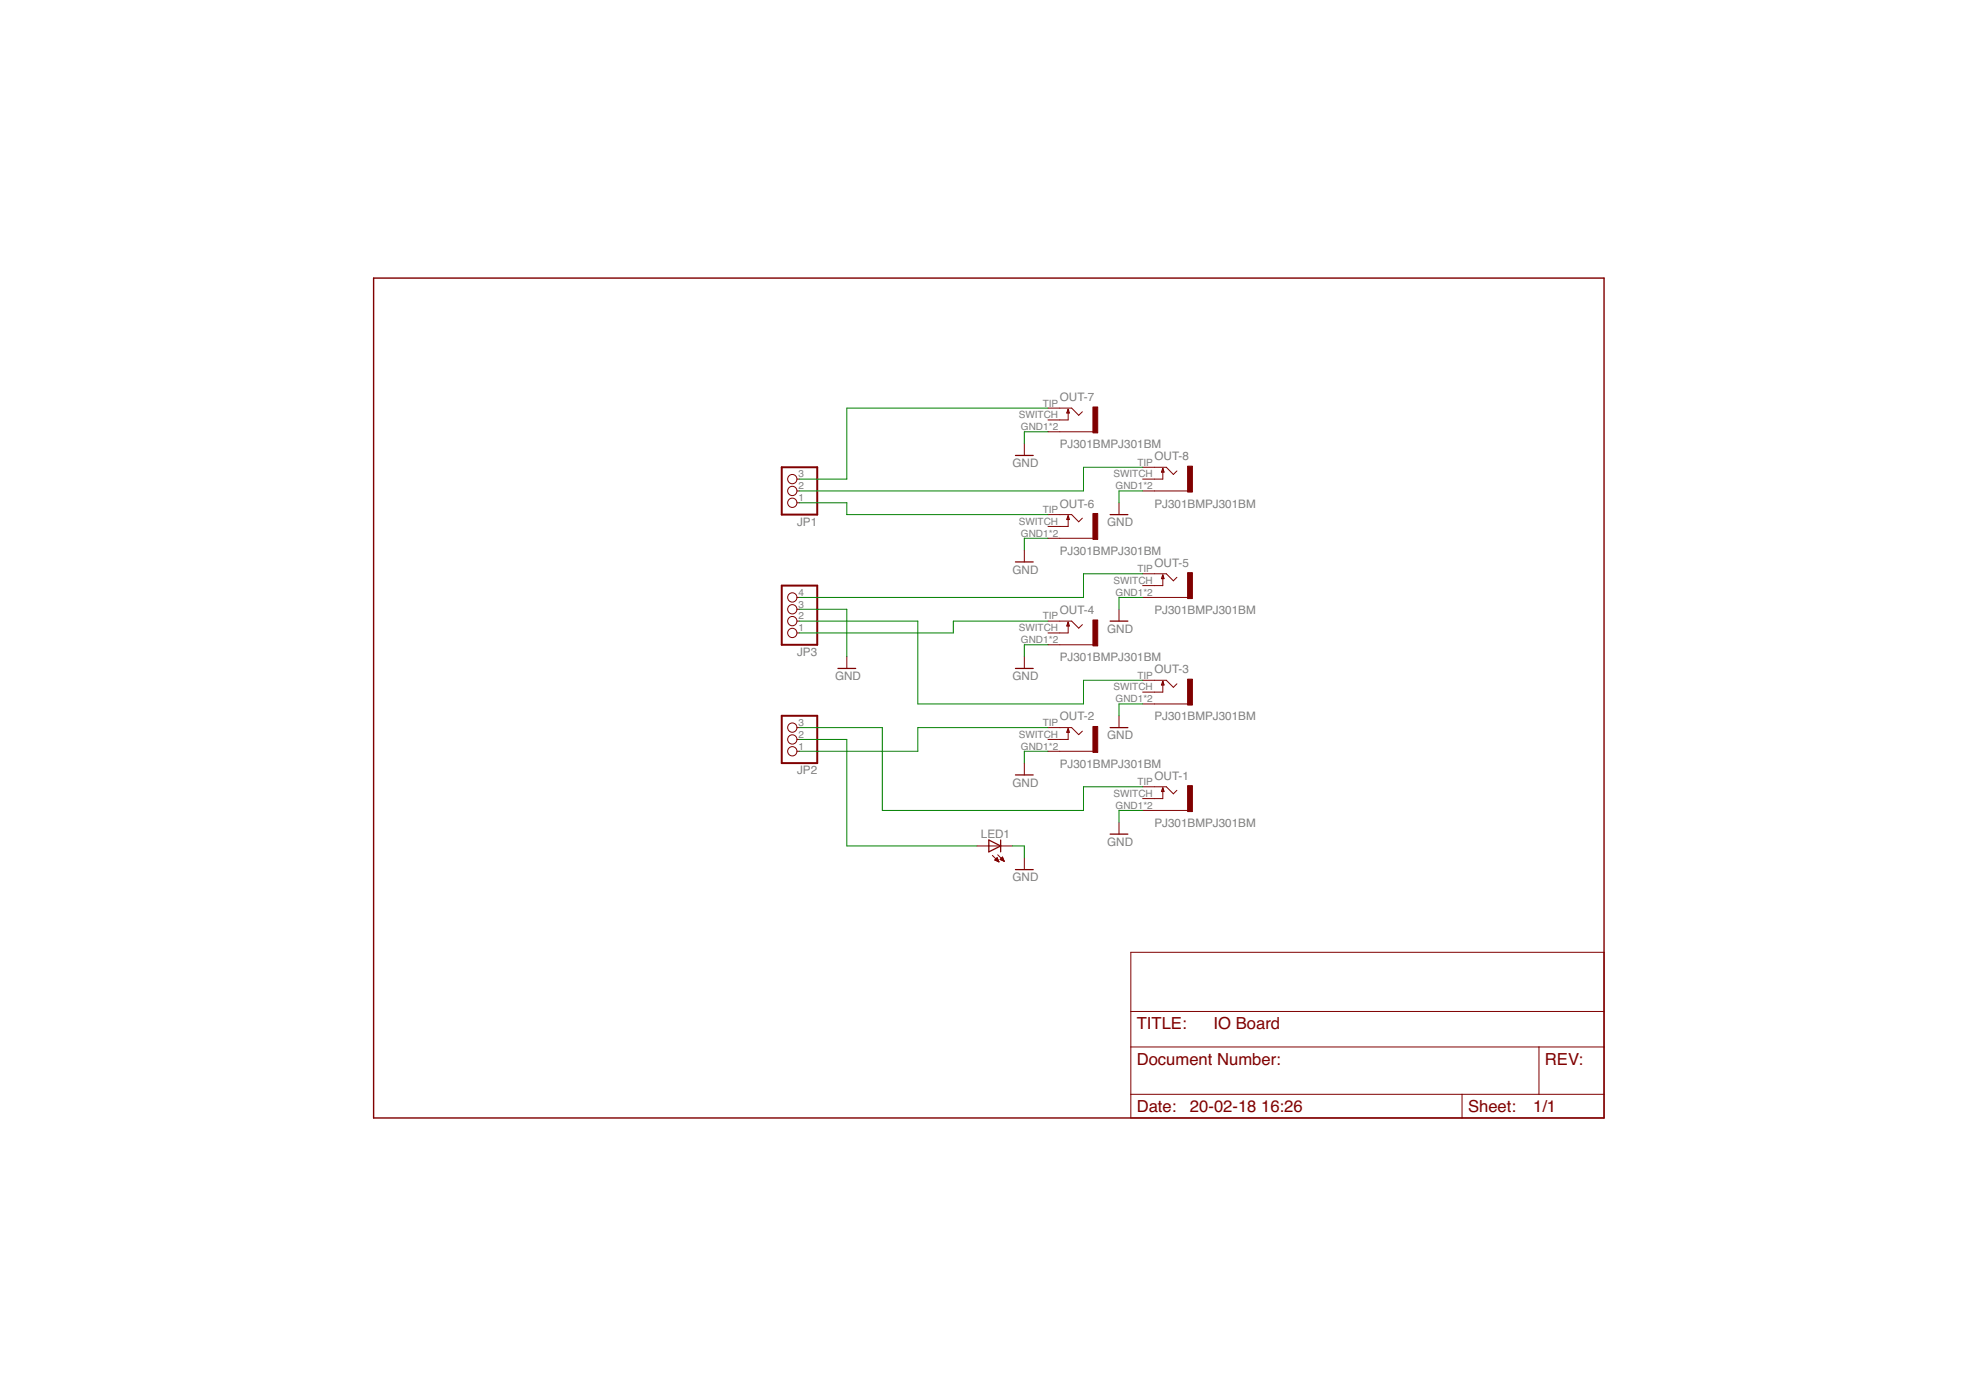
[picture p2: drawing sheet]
<svg xmlns="http://www.w3.org/2000/svg" width="297mm" height="210mm" viewBox="0 0 297 210" stroke-linecap="round" stroke-linejoin="round" font-family="sans-serif">
<g fill="#800000" stroke="#800000" stroke-width=".15">
<path d="M164.2 61.2h.7v3.8h-.7z"/>
<path d="M178.4 70h.8v3.9h-.8z"/>
<path d="M164.2 77.2h.7v3.8h-.7z"/>
<path d="M178.4 86h.8v3.9h-.8z"/>
<path d="M164.2 93.2h.7v3.8h-.7z"/>
<path d="M178.4 102h.8v3.9h-.8z"/>
<path d="M164.2 109.2h.7v3.9h-.7z"/>
<path d="M178.4 118h.8v3.9h-.8z"/>
</g>
<g fill="none" stroke="#800000" stroke-width=".15">
<path d="M119.7 72h.4M119.7 73.8h.4M119.7 75.5h.4M153.9 66.7v1.7M157.5 61.3h3.5l1.1 1.1 .5-.5M157.5 64.9h6.7M157.5 77.3h3.5l1.1 1.1 .5-.5M160.5 61.5v1.6h-3M160.5 77.5v1.6h-3M168.1 75.5v1.8M171.7 70.2h3.5l1.1 1.1 .5-.5M171.7 73.8h6.7"/>
<path d="M174.7 70.4v1.6h-3M119.7 89.8h.4M119.7 93.3h.4M119.7 95.1h.4M119.7 91.5h.4M127.2 98.7v1.7M153.9 82.7v1.7M153.9 98.7v1.7M157.5 80.9h6.7M157.5 93.3h3.5l1.1 1.1 .5-.5M157.5 96.9h6.7M160.5 93.5v1.6h-3"/>
<path d="M168.1 91.5v1.8M171.7 86.2h3.5l1.1 1.1 .5-.6M171.7 89.8h6.7M174.7 86.4v1.6h-3M119.7 109.3h.4M119.7 111.1h.4M119.7 112.9h.4M153.9 114.7v1.7M157.5 109.3h3.5l1.1 1.1 .5-.5M157.5 112.9h6.7M160.5 109.5v1.6h-3M168.1 107.5v1.8"/>
<path d="M171.7 102.2h3.5l1.1 1.1 .5-.6M171.7 105.8h6.7M171.7 118.2h3.5l1.1 1.1 .5-.6M174.7 102.4v1.6h-3M174.7 118.4v1.6h-3M146.8 127.1h5.3M149.1 128.5l1 1M149.5 129.2h.5M149.5 129.2h.4M149.6 129.1h.3M149.7 129h.2M149.7 129.3h.3"/>
<path d="M149.7 128.9h.2M149.8 128.9l-.3 .3 .6 .3M149.8 128.9l.3 .6M149.8 128.9h.1M149.9 129.4h.2M149.9 128.4l1 1M150.1 129.5h.1M150.3 129.1l.3-.3 .3 .6zM150.3 129.1h.4M150.3 129.2h.5M150.4 129h.3M150.5 128.9h.2"/>
<path d="M150.5 129.2h.3M150.6 128.8h.1M150.7 129.3h.2M150.9 129.4h.1M153.9 128.9v1.8M168.1 123.5v1.8M171.7 121.8h6.7M169.9 143.1h71.1v24.9h-71.1zM169.9 157.3h71.1M169.9 152h71.1M231.2 157.3v7.1M169.9 164.4h71.1"/>
<path d="M219.7 164.4v3.6"/>
<circle cx="119" cy="72" r=".7"/>
<circle cx="119" cy="75.5" r=".7"/>
<circle cx="119" cy="73.8" r=".7"/>
<circle cx="119" cy="89.8" r=".7"/>
<circle cx="119" cy="91.5" r=".7"/>
<circle cx="119" cy="95.1" r=".7"/>
<circle cx="119" cy="93.3" r=".7"/>
<circle cx="119" cy="112.9" r=".7"/>
<circle cx="119" cy="111.1" r=".7"/>
<circle cx="119" cy="109.3" r=".7"/>
</g>
<g fill="none" stroke="#800000" stroke-width=".19">
<path d="M152.6 68.4h2.6M160.5 61.5l.2 .5h-.4zM160.5 77.5l.2 .5h-.4zM166.8 77.3h2.7M174.7 70.4l.2 .5h-.4zM152.6 84.4h2.6M160.5 93.5l.2 .5h-.4zM166.8 93.3h2.7M174.7 86.4l.2 .5h-.4zM125.9 100.4h2.7M152.6 116.4h2.6M152.6 100.4h2.6"/>
<path d="M160.5 109.5l.2 .5h-.4zM166.8 109.3h2.7M174.7 102.4l.2 .5h-.4zM174.7 118.4l.2 .5h-.4zM148.6 126.2l1.7 .9-1.7 .9zM150.3 126.2v1.8M152.6 130.7h2.6M166.8 125.3h2.7"/>
</g>
<path d="M117.5 70.2h5.3v7.1h-5.3zM117.5 88h5.3v8.9h-5.3zM117.5 107.5h5.3v7.2h-5.3z" fill="none" stroke="#800000" stroke-width=".3"/>
<path d="M56.1 41.8h184.9v126.2h-184.9z" fill="none" stroke="#800000" stroke-width=".21"/>
<g fill="none" stroke="#008000" stroke-width=".15">
<path d="M120.1 75.5h7.1v1.8h30.3M157.5 64.9h-3.6v1.8M157.5 61.3h-30.3v10.7h-7.1M171.7 73.8h-3.6v1.7M171.7 70.2h-8.9v3.6h-42.7M120.1 93.3h17.8v12.5h24.9v-3.6h8.9M120.1 91.5h7.1v7.2M157.5 80.9h-3.6v1.8M157.5 96.9h-3.6v1.8M157.5 93.3h-14.3v1.8h-23.1M171.7 89.8h-3.6v1.7M171.7 86.2h-8.9v3.6h-42.7"/>
<path d="M120.1 109.3h12.5v12.5h30.2v-3.6h8.9M120.1 111.1h7.1v16h19.6M157.5 112.9h-3.6v1.8M157.5 109.3h-19.6v3.6h-17.8M171.7 105.8h-3.6v1.7M152.1 127.1h1.8v1.8M171.7 121.8h-3.6v1.7"/>
</g>
<g font-size="2.5" fill="#800000">
<text x="170.8" y="154.6">TITLE:</text>
<text x="182.3" y="154.6">IO Board</text>
<text x="170.8" y="160">Document Number:</text>
<text x="232.1" y="160">REV:</text>
<text x="170.8" y="167.1">Date:</text>
<text x="178.8" y="167.1">20-02-18</text>
<text x="189.5" y="167.1">16:26</text>
<text x="220.6" y="167.1">Sheet:</text>
<text x="230.3" y="167.1">1/1</text>
</g>
<g font-size="1.8" fill="#808080">
<text x="159.2" y="60.3">OUT-7</text>
<text x="152.1" y="70.2">GND</text>
<text x="159.2" y="67.4">PJ301BMPJ301BM</text>
<text x="173.5" y="69.2">OUT-8</text>
<text x="159.2" y="76.3">OUT-6</text>
<text x="173.5" y="76.3">PJ301BMPJ301BM</text>
<text x="119.8" y="79">JP1</text>
<text x="159.2" y="83.4">PJ301BMPJ301BM</text>
<text x="166.3" y="79.1">GND</text>
<text x="152.1" y="86.2">GND</text>
<text x="173.5" y="85.1">OUT-5</text>
<text x="159.2" y="92.3">OUT-4</text>
<text x="166.3" y="95.1">GND</text>
<text x="173.5" y="92.3">PJ301BMPJ301BM</text>
<text x="119.8" y="98.6">JP3</text>
<text x="159.2" y="99.4">PJ301BMPJ301BM</text>
<text x="173.5" y="101.1">OUT-3</text>
<text x="125.5" y="102.2">GND</text>
<text x="152.1" y="102.2">GND</text>
<text x="159.2" y="108.3">OUT-2</text>
<text x="166.3" y="111.1">GND</text>
<text x="173.5" y="108.3">PJ301BMPJ301BM</text>
<text x="119.8" y="116.3">JP2</text>
<text x="152.1" y="118.2">GND</text>
<text x="159.2" y="115.4">PJ301BMPJ301BM</text>
<text x="173.5" y="117.1">OUT-1</text>
<text x="147.4" y="125.9">LED1</text>
<text x="173.5" y="124.3">PJ301BMPJ301BM</text>
<text x="166.3" y="127.1">GND</text>
<text x="152.1" y="132.4">GND</text>
</g>
<g font-size="1.5" fill="#808080">
<text x="153.1" y="62.9">SWITCH</text>
<text x="153.4" y="64.6">GND1*2</text>
<text x="156.7" y="61.1">TIP</text>
<text x="120" y="71.7">3</text>
<text x="167.3" y="71.7">SWITCH</text>
<text x="170.9" y="70">TIP</text>
<text x="120" y="75.3">1</text>
<text x="120" y="73.5">2</text>
<text x="156.7" y="77.1">TIP</text>
<text x="167.6" y="73.5">GND1*2</text>
<text x="153.1" y="78.9">SWITCH</text>
<text x="153.4" y="80.6">GND1*2</text>
<text x="120" y="89.5">4</text>
<text x="167.3" y="87.7">SWITCH</text>
<text x="167.6" y="89.5">GND1*2</text>
<text x="170.9" y="86">TIP</text>
<text x="120" y="94.9">1</text>
<text x="120" y="93.1">2</text>
<text x="120" y="91.3">3</text>
<text x="153.1" y="94.9">SWITCH</text>
<text x="156.7" y="93.1">TIP</text>
<text x="153.4" y="96.6">GND1*2</text>
<text x="170.9" y="102">TIP</text>
<text x="167.3" y="103.7">SWITCH</text>
<text x="167.6" y="105.5">GND1*2</text>
<text x="120" y="112.6">1</text>
<text x="120" y="110.9">2</text>
<text x="120" y="109.1">3</text>
<text x="153.1" y="110.9">SWITCH</text>
<text x="153.4" y="112.6">GND1*2</text>
<text x="156.7" y="109.1">TIP</text>
<text x="167.3" y="119.7">SWITCH</text>
<text x="170.9" y="118">TIP</text>
<text x="167.6" y="121.5">GND1*2</text>
</g>
</svg>
